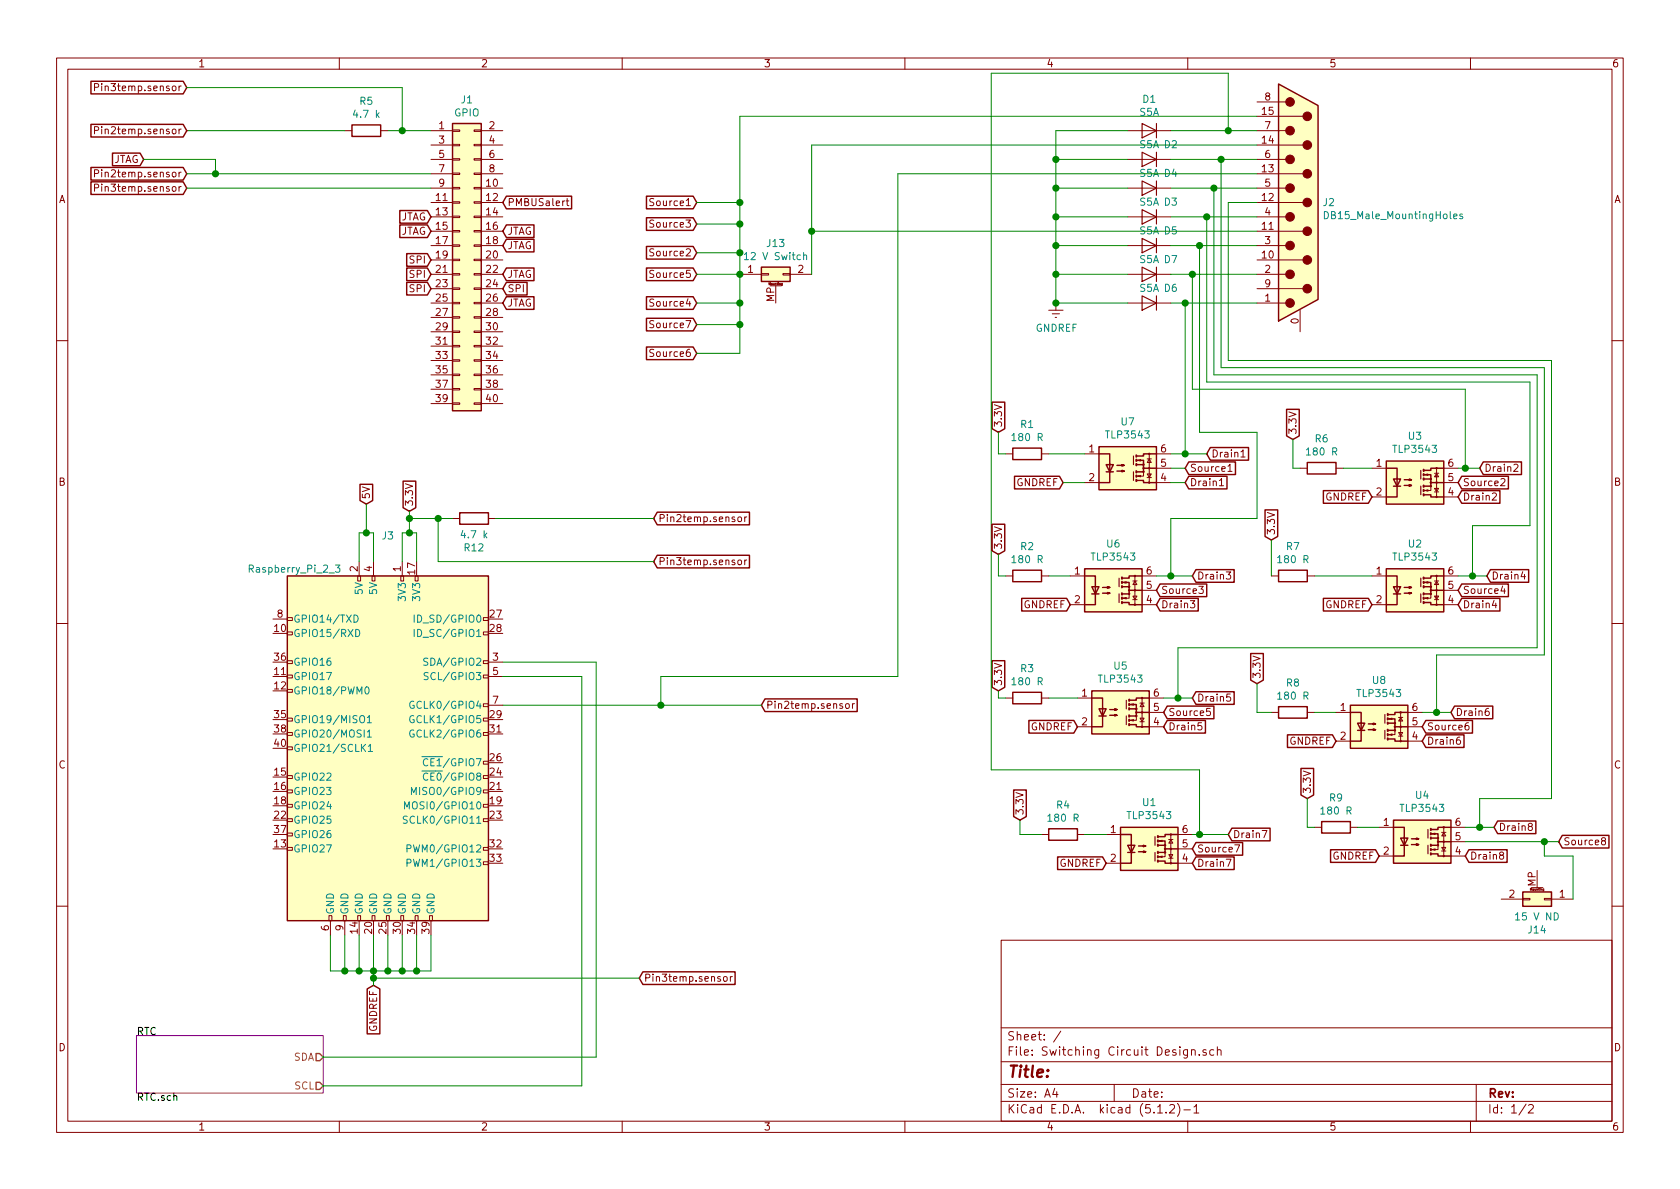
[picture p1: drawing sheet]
EESchema Schematic File Version 4
LIBS:Switching Circuit Design-cache
EELAYER 29 0
EELAYER END
$Descr A4 11693 8268
encoding utf-8
Sheet 1 2
Title ""
Date ""
Rev ""
Comp ""
Comment1 ""
Comment2 ""
Comment3 ""
Comment4 ""
$EndDescr
$Comp
L Connector:DB15_Male_MountingHoles J2
U 1 1
P 9050 1400
F 0 "J2" H 9204 1402 50  0000 L CNN
F 1 "DB15_Male_MountingHoles" H 9204 1311 50  0000 L CNN
F 2 "" H 9050 1400 50  0001 C CNN
F 3 " ~" H 9050 1400 50  0001 C CNN
	1    9050 1400
	1    0    0    -1  
$EndComp
$Comp
L Connector_Generic:Conn_02x20_Odd_Even J1
U 1 1
P 3200 1800
F 0 "J1" H 3250 2917 50  0000 C CNN
F 1 "GPIO" H 3250 2826 50  0000 C CNN
F 2 "" H 3200 1800 50  0001 C CNN
F 3 "~" H 3200 1800 50  0001 C CNN
	1    3200 1800
	1    0    0    -1  
$EndComp
$Comp
L Device:R R5
U 1 1
P 2550 900
F 0 "R5" V 2343 900 50  0000 C CNN
F 1 "4.7 k" V 2434 900 50  0000 C CNN
F 2 "" V 2480 900 50  0001 C CNN
F 3 "~" H 2550 900 50  0001 C CNN
	1    2550 900 
	0    1    1    0   
$EndComp
Wire Wire Line
	3000 900  2800 900 
Wire Wire Line
	2800 900  2800 600 
Connection ~ 2800 900 
Wire Wire Line
	2800 900  2700 900 
Text GLabel 1300 600  0    50   Input ~ 0
Pin3temp.sensor
Text GLabel 1300 1300 0    50   Input ~ 0
Pin3temp.sensor
Wire Wire Line
	1300 600  2800 600 
Wire Wire Line
	1300 900  2400 900 
Text GLabel 1300 1200 0    50   Input ~ 0
Pin2temp.sensor
Text GLabel 1300 900  0    50   Input ~ 0
Pin2temp.sensor
Text GLabel 3000 1800 0    50   Input ~ 0
SPI
Text GLabel 3000 1900 0    50   Input ~ 0
SPI
Text GLabel 3000 2000 0    50   Input ~ 0
SPI
Text GLabel 3500 2000 2    50   Input ~ 0
SPI
Text GLabel 1000 1100 0    50   Input ~ 0
JTAG
Text GLabel 3000 1500 0    50   Input ~ 0
JTAG
Text GLabel 3000 1600 0    50   Input ~ 0
JTAG
Text GLabel 3500 1700 2    50   Input ~ 0
JTAG
Text GLabel 3500 1900 2    50   Input ~ 0
JTAG
Text GLabel 3500 2100 2    50   Input ~ 0
JTAG
Wire Wire Line
	3000 1300 1300 1300
Wire Wire Line
	3000 1200 1500 1200
Wire Wire Line
	1500 1200 1500 1100
Wire Wire Line
	1500 1100 1000 1100
Connection ~ 1500 1200
Wire Wire Line
	1500 1200 1300 1200
Text GLabel 3500 1400 2    50   Input ~ 0
PMBUSalert
$Comp
L power:GNDREF #PWR0101
U 1 1
P 7350 2100
F 0 "#PWR0101" H 7350 1850 50  0001 C CNN
F 1 "GNDREF" H 7355 1927 50  0000 C CNN
F 2 "" H 7350 2100 50  0001 C CNN
F 3 "" H 7350 2100 50  0001 C CNN
	1    7350 2100
	1    0    0    -1  
$EndComp
$Comp
L Device:D D6
U 1 1
P 8000 1900
F 0 "D6" H 7850 2000 50  0000 C CNN
F 1 "S5A" H 8000 1600 50  0000 C CNN
F 2 "" H 8000 1900 50  0001 C CNN
F 3 "~" H 8000 1900 50  0001 C CNN
	1    8000 1900
	-1   0    0    1   
$EndComp
$Comp
L Device:D D5
U 1 1
P 8000 1700
F 0 "D5" H 7850 1600 50  0000 C CNN
F 1 "S5A" H 8000 1800 50  0000 C CNN
F 2 "" H 8000 1700 50  0001 C CNN
F 3 "~" H 8000 1700 50  0001 C CNN
	1    8000 1700
	-1   0    0    1   
$EndComp
$Comp
L Device:D D4
U 1 1
P 8000 1500
F 0 "D4" H 7850 1200 50  0000 C CNN
F 1 "S5A" H 8000 1400 50  0000 C CNN
F 2 "" H 8000 1500 50  0001 C CNN
F 3 "~" H 8000 1500 50  0001 C CNN
	1    8000 1500
	-1   0    0    1   
$EndComp
$Comp
L Device:D D3
U 1 1
P 8000 1300
F 0 "D3" H 7850 1400 50  0000 C CNN
F 1 "S5A" H 8000 1200 50  0000 C CNN
F 2 "" H 8000 1300 50  0001 C CNN
F 3 "~" H 8000 1300 50  0001 C CNN
	1    8000 1300
	-1   0    0    1   
$EndComp
$Comp
L Device:D D2
U 1 1
P 8000 1100
F 0 "D2" H 7850 1000 50  0000 C CNN
F 1 "S5A" H 8000 1000 50  0000 C CNN
F 2 "" H 8000 1100 50  0001 C CNN
F 3 "~" H 8000 1100 50  0001 C CNN
	1    8000 1100
	-1   0    0    1   
$EndComp
$Comp
L Device:D D1
U 1 1
P 8000 900
F 0 "D1" H 8000 684 50  0000 C CNN
F 1 "S5A" H 8000 775 50  0000 C CNN
F 2 "" H 8000 900 50  0001 C CNN
F 3 "~" H 8000 900 50  0001 C CNN
	1    8000 900 
	-1   0    0    1   
$EndComp
$Comp
L Device:D D7
U 1 1
P 8000 2100
F 0 "D7" H 7850 1800 50  0000 C CNN
F 1 "S5A" H 8000 2000 50  0000 C CNN
F 2 "" H 8000 2100 50  0001 C CNN
F 3 "~" H 8000 2100 50  0001 C CNN
	1    8000 2100
	-1   0    0    1   
$EndComp
Wire Wire Line
	7850 900  7350 900 
Wire Wire Line
	7350 900  7350 1100
Connection ~ 7350 1900
Wire Wire Line
	7350 1900 7350 2100
Connection ~ 7350 1700
Wire Wire Line
	7350 1700 7350 1900
Connection ~ 7350 1500
Wire Wire Line
	7350 1500 7350 1700
Wire Wire Line
	7850 1300 7350 1300
Connection ~ 7350 1300
Wire Wire Line
	7850 1100 7350 1100
Connection ~ 7350 1100
Wire Wire Line
	7350 1100 7350 1300
Wire Wire Line
	8750 1900 8300 1900
Wire Wire Line
	8750 1300 8450 1300
Wire Wire Line
	8750 1100 8500 1100
Wire Wire Line
	8750 900  8550 900 
$Comp
L Device:R R1
U 1 1
P 7150 3150
F 0 "R1" V 6943 3150 50  0000 C CNN
F 1 "180 R" V 7034 3150 50  0000 C CNN
F 2 "" V 7080 3150 50  0001 C CNN
F 3 "~" H 7150 3150 50  0001 C CNN
	1    7150 3150
	0    1    1    0   
$EndComp
$Comp
L Device:R R6
U 1 1
P 9200 3250
F 0 "R6" V 8993 3250 50  0000 C CNN
F 1 "180 R" V 9084 3250 50  0000 C CNN
F 2 "" V 9130 3250 50  0001 C CNN
F 3 "~" H 9200 3250 50  0001 C CNN
	1    9200 3250
	0    1    1    0   
$EndComp
$Comp
L Device:R R3
U 1 1
P 7150 4850
F 0 "R3" V 6943 4850 50  0000 C CNN
F 1 "180 R" V 7034 4850 50  0000 C CNN
F 2 "" V 7080 4850 50  0001 C CNN
F 3 "~" H 7150 4850 50  0001 C CNN
	1    7150 4850
	0    1    1    0   
$EndComp
$Comp
L Device:R R8
U 1 1
P 9000 4950
F 0 "R8" V 8793 4950 50  0000 C CNN
F 1 "180 R" V 8884 4950 50  0000 C CNN
F 2 "" V 8930 4950 50  0001 C CNN
F 3 "~" H 9000 4950 50  0001 C CNN
	1    9000 4950
	0    1    1    0   
$EndComp
$Comp
L Device:R R4
U 1 1
P 7400 5800
F 0 "R4" V 7193 5800 50  0000 C CNN
F 1 "180 R" V 7284 5800 50  0000 C CNN
F 2 "" V 7330 5800 50  0001 C CNN
F 3 "~" H 7400 5800 50  0001 C CNN
	1    7400 5800
	0    1    1    0   
$EndComp
$Comp
L Device:R R9
U 1 1
P 9300 5750
F 0 "R9" V 9093 5750 50  0000 C CNN
F 1 "180 R" V 9184 5750 50  0000 C CNN
F 2 "" V 9230 5750 50  0001 C CNN
F 3 "~" H 9300 5750 50  0001 C CNN
	1    9300 5750
	0    1    1    0   
$EndComp
Text GLabel 7400 3350 0    50   Input ~ 0
GNDREF
Text GLabel 9550 3450 0    50   Input ~ 0
GNDREF
Text GLabel 9550 4200 0    50   Input ~ 0
GNDREF
Text GLabel 7500 5050 0    50   Input ~ 0
GNDREF
Text GLabel 9300 5150 0    50   Input ~ 0
GNDREF
Text GLabel 7700 6000 0    50   Input ~ 0
GNDREF
Text GLabel 9600 5950 0    50   Input ~ 0
GNDREF
Text GLabel 8250 3350 2    50   Input ~ 0
Drain1
Text GLabel 10150 3350 2    50   Input ~ 0
Source2
Text GLabel 10150 4100 2    50   Input ~ 0
Source4
Text GLabel 8100 4950 2    50   Input ~ 0
Source5
Text GLabel 9900 5050 2    50   Input ~ 0
Source6
Text GLabel 8300 5900 2    50   Input ~ 0
Source7
Text GLabel 10850 5850 2    50   Input ~ 0
Source8
Text GLabel 10150 3450 2    50   Input ~ 0
Drain2
Text GLabel 10200 5950 2    50   Input ~ 0
Drain8
Text GLabel 10150 4200 2    50   Input ~ 0
Drain4
Text GLabel 8100 5050 2    50   Input ~ 0
Drain5
Text GLabel 8300 6000 2    50   Input ~ 0
Drain7
Text GLabel 9900 5150 2    50   Input ~ 0
Drain6
Text GLabel 8400 3150 2    50   Input ~ 0
Drain1
Text GLabel 10300 3250 2    50   Input ~ 0
Drain2
Wire Wire Line
	9550 4000 9150 4000
$Comp
L Device:R R7
U 1 1
P 9000 4000
F 0 "R7" V 8793 4000 50  0000 C CNN
F 1 "180 R" V 8884 4000 50  0000 C CNN
F 2 "" V 8930 4000 50  0001 C CNN
F 3 "~" H 9000 4000 50  0001 C CNN
	1    9000 4000
	0    1    1    0   
$EndComp
Text GLabel 10350 4000 2    50   Input ~ 0
Drain4
Text GLabel 10100 4950 2    50   Input ~ 0
Drain6
Text GLabel 10400 5750 2    50   Input ~ 0
Drain8
Text GLabel 8550 5800 2    50   Input ~ 0
Drain7
Text GLabel 8300 4850 2    50   Input ~ 0
Drain5
Text GLabel 3500 1600 2    50   Input ~ 0
JTAG
Text GLabel 9000 3050 1    50   Input ~ 0
3.3V
Wire Wire Line
	9000 3050 9000 3250
Wire Wire Line
	9000 3250 9050 3250
Text GLabel 6950 3000 1    50   Input ~ 0
3.3V
Text GLabel 8850 3750 1    50   Input ~ 0
3.3V
Text GLabel 6950 4800 1    50   Input ~ 0
3.3V
Text GLabel 8750 4750 1    50   Input ~ 0
3.3V
Text GLabel 7100 5700 1    50   Input ~ 0
3.3V
Text GLabel 9100 5550 1    50   Input ~ 0
3.3V
Wire Wire Line
	8850 3750 8850 4000
Wire Wire Line
	6950 4800 6950 4850
Wire Wire Line
	6950 4850 7000 4850
$Comp
L Connector_Generic_MountingPin:Conn_02x01_MountingPin J14
U 1 1
P 10750 6250
F 0 "J14" H 10800 6467 50  0000 C CNN
F 1 "15 V ND" H 10800 6376 50  0000 C CNN
F 2 "" H 10750 6250 50  0001 C CNN
F 3 "~" H 10750 6250 50  0001 C CNN
	1    10750 6250
	-1   0    0    1   
$EndComp
$Comp
L Connector_Generic_MountingPin:Conn_02x01_MountingPin J13
U 1 1
P 5350 1900
F 0 "J13" H 5400 2117 50  0000 C CNN
F 1 "12 V Switch" H 5400 2026 50  0000 C CNN
F 2 "" H 5350 1900 50  0001 C CNN
F 3 "~" H 5350 1900 50  0001 C CNN
	1    5350 1900
	1    0    0    -1  
$EndComp
Wire Wire Line
	6950 3000 6950 3150
Wire Wire Line
	6950 3150 7000 3150
Wire Wire Line
	8750 2100 8250 2100
Wire Wire Line
	7350 1500 7850 1500
Wire Wire Line
	7350 1900 7850 1900
Wire Wire Line
	7350 2100 7850 2100
Wire Wire Line
	7350 1700 7850 1700
Wire Wire Line
	8250 3150 8400 3150
Connection ~ 8250 2100
Wire Wire Line
	8250 2100 8150 2100
Wire Wire Line
	8300 2700 8300 1900
Connection ~ 8300 1900
Wire Wire Line
	8300 1900 8150 1900
Wire Wire Line
	8350 1700 8150 1700
Wire Wire Line
	8750 1700 8350 1700
Connection ~ 8350 1700
Wire Wire Line
	8350 3000 8350 1700
Wire Wire Line
	8750 3000 8350 3000
Wire Wire Line
	8750 3600 8750 3000
Wire Wire Line
	10700 4500 10700 2600
Wire Wire Line
	10700 2600 8450 2600
Wire Wire Line
	8450 2600 8450 1300
Connection ~ 8450 1300
Wire Wire Line
	8450 1300 8150 1300
Wire Wire Line
	8150 1500 8400 1500
Wire Wire Line
	10650 3650 10650 2650
Wire Wire Line
	10650 2650 8400 2650
Wire Wire Line
	8400 2650 8400 1500
Connection ~ 8400 1500
Wire Wire Line
	8400 1500 8750 1500
Wire Wire Line
	10750 4550 10750 2550
Wire Wire Line
	10750 2550 8500 2550
Wire Wire Line
	8500 2550 8500 1100
Connection ~ 8500 1100
Wire Wire Line
	8500 1100 8150 1100
Wire Wire Line
	8350 5350 6900 5350
Wire Wire Line
	6900 500  8550 500 
Wire Wire Line
	8550 500  8550 900 
Connection ~ 8550 900 
Wire Wire Line
	8550 900  8150 900 
Text GLabel 8250 3250 2    50   Input ~ 0
Source1
Connection ~ 7350 2100
Wire Wire Line
	7350 1300 7350 1500
$Comp
L Relay_SolidState:TLP3543 U7
U 1 1
P 7850 3250
F 0 "U7" H 7850 3575 50  0000 C CNN
F 1 "TLP3543" H 7850 3484 50  0000 C CNN
F 2 "Package_DIP:DIP-6_W7.62mm" H 7850 2950 50  0001 C CNN
F 3 "https://toshiba.semicon-storage.com/info/docget.jsp?did=12660&prodName=TLP3543" H 7850 3250 50  0001 C CNN
	1    7850 3250
	1    0    0    -1  
$EndComp
$Comp
L Connector:Raspberry_Pi_2_3 J3
U 1 1
P 2700 5200
F 0 "J3" H 2700 6681 50  0000 C CNN
F 1 "Raspberry_Pi_2_3" H 2050 6450 50  0000 C CNN
F 2 "" H 2700 5200 50  0001 C CNN
F 3 "https://www.raspberrypi.org/documentation/hardware/raspberrypi/schematics/rpi_SCH_3bplus_1p0_reduced.pdf" H 2700 5200 50  0001 C CNN
	1    2700 5200
	1    0    0    -1  
$EndComp
$Sheet
S 950  7200 1300 400 
U 5D746D9A
F0 "RTC" 50
F1 "RTC.sch" 50
$EndSheet
$Comp
L Relay_SolidState:TLP3543 U3
U 1 1
P 9850 3350
F 0 "U3" H 9850 3675 50  0000 C CNN
F 1 "TLP3543" H 9850 3584 50  0000 C CNN
F 2 "Package_DIP:DIP-6_W7.62mm" H 9850 3050 50  0001 C CNN
F 3 "https://toshiba.semicon-storage.com/info/docget.jsp?did=12660&prodName=TLP3543" H 9850 3350 50  0001 C CNN
	1    9850 3350
	1    0    0    -1  
$EndComp
$Comp
L Relay_SolidState:TLP3543 U4
U 1 1
P 9900 5850
F 0 "U4" H 9900 6175 50  0000 C CNN
F 1 "TLP3543" H 9900 6084 50  0000 C CNN
F 2 "Package_DIP:DIP-6_W7.62mm" H 9900 5550 50  0001 C CNN
F 3 "https://toshiba.semicon-storage.com/info/docget.jsp?did=12660&prodName=TLP3543" H 9900 5850 50  0001 C CNN
	1    9900 5850
	1    0    0    -1  
$EndComp
$Comp
L Relay_SolidState:TLP3543 U5
U 1 1
P 7800 4950
F 0 "U5" H 7800 5275 50  0000 C CNN
F 1 "TLP3543" H 7800 5184 50  0000 C CNN
F 2 "Package_DIP:DIP-6_W7.62mm" H 7800 4650 50  0001 C CNN
F 3 "https://toshiba.semicon-storage.com/info/docget.jsp?did=12660&prodName=TLP3543" H 7800 4950 50  0001 C CNN
	1    7800 4950
	1    0    0    -1  
$EndComp
$Comp
L Relay_SolidState:TLP3543 U8
U 1 1
P 9600 5050
F 0 "U8" H 9600 5375 50  0000 C CNN
F 1 "TLP3543" H 9600 5284 50  0000 C CNN
F 2 "Package_DIP:DIP-6_W7.62mm" H 9600 4750 50  0001 C CNN
F 3 "https://toshiba.semicon-storage.com/info/docget.jsp?did=12660&prodName=TLP3543" H 9600 5050 50  0001 C CNN
	1    9600 5050
	1    0    0    -1  
$EndComp
$Comp
L Relay_SolidState:TLP3543 U1
U 1 1
P 8000 5900
F 0 "U1" H 8000 6225 50  0000 C CNN
F 1 "TLP3543" H 8000 6134 50  0000 C CNN
F 2 "Package_DIP:DIP-6_W7.62mm" H 8000 5600 50  0001 C CNN
F 3 "https://toshiba.semicon-storage.com/info/docget.jsp?did=12660&prodName=TLP3543" H 8000 5900 50  0001 C CNN
	1    8000 5900
	1    0    0    -1  
$EndComp
$Comp
L Relay_SolidState:TLP3543 U2
U 1 1
P 9850 4100
F 0 "U2" H 9850 4425 50  0000 C CNN
F 1 "TLP3543" H 9850 4334 50  0000 C CNN
F 2 "Package_DIP:DIP-6_W7.62mm" H 9850 3800 50  0001 C CNN
F 3 "https://toshiba.semicon-storage.com/info/docget.jsp?did=12660&prodName=TLP3543" H 9850 4100 50  0001 C CNN
	1    9850 4100
	1    0    0    -1  
$EndComp
Wire Wire Line
	7550 3150 7300 3150
Wire Wire Line
	7550 3350 7400 3350
Wire Wire Line
	8150 3150 8250 3150
Connection ~ 8250 3150
Wire Wire Line
	8250 3250 8150 3250
Wire Wire Line
	8250 3350 8150 3350
Wire Wire Line
	8300 2700 10200 2700
Wire Wire Line
	10200 2700 10200 3250
Wire Wire Line
	10150 3250 10200 3250
Connection ~ 10200 3250
Wire Wire Line
	10200 3250 10300 3250
Wire Wire Line
	6900 5350 6900 500 
$Comp
L Device:R R2
U 1 1
P 7150 4000
F 0 "R2" V 6943 4000 50  0000 C CNN
F 1 "180 R" V 7034 4000 50  0000 C CNN
F 2 "" V 7080 4000 50  0001 C CNN
F 3 "~" H 7150 4000 50  0001 C CNN
	1    7150 4000
	0    1    1    0   
$EndComp
Text GLabel 7450 4200 0    50   Input ~ 0
GNDREF
Text GLabel 8050 4100 2    50   Input ~ 0
Source3
Text GLabel 8300 4000 2    50   Input ~ 0
Drain3
Text GLabel 6950 3850 1    50   Input ~ 0
3.3V
Wire Wire Line
	6950 3850 6950 4000
Wire Wire Line
	6950 4000 7000 4000
$Comp
L Relay_SolidState:TLP3543 U6
U 1 1
P 7750 4100
F 0 "U6" H 7750 4425 50  0000 C CNN
F 1 "TLP3543" H 7750 4334 50  0000 C CNN
F 2 "Package_DIP:DIP-6_W7.62mm" H 7750 3800 50  0001 C CNN
F 3 "https://toshiba.semicon-storage.com/info/docget.jsp?did=12660&prodName=TLP3543" H 7750 4100 50  0001 C CNN
	1    7750 4100
	1    0    0    -1  
$EndComp
Text GLabel 8050 4200 2    50   Input ~ 0
Drain3
Wire Wire Line
	7450 4000 7300 4000
Wire Wire Line
	8050 4000 8150 4000
Wire Wire Line
	8150 3600 8150 4000
Wire Wire Line
	8150 3600 8750 3600
Connection ~ 8150 4000
Wire Wire Line
	8150 4000 8300 4000
Wire Wire Line
	10650 3650 10250 3650
Wire Wire Line
	10250 3650 10250 4000
Wire Wire Line
	10250 4000 10150 4000
Wire Wire Line
	10350 4000 10250 4000
Connection ~ 10250 4000
Wire Wire Line
	9550 3250 9350 3250
Wire Wire Line
	7500 4850 7300 4850
Wire Wire Line
	8300 4850 8200 4850
Wire Wire Line
	8200 4500 8200 4850
Wire Wire Line
	8200 4500 10700 4500
Connection ~ 8200 4850
Wire Wire Line
	8200 4850 8100 4850
Wire Wire Line
	9100 5550 9100 5750
Wire Wire Line
	9100 5750 9150 5750
Wire Wire Line
	9600 5750 9450 5750
Wire Wire Line
	8750 4750 8750 4950
Wire Wire Line
	8750 4950 8850 4950
Wire Wire Line
	9150 4950 9300 4950
Wire Wire Line
	10100 4950 10000 4950
Wire Wire Line
	10000 4550 10000 4950
Wire Wire Line
	10000 4550 10750 4550
Connection ~ 10000 4950
Wire Wire Line
	10000 4950 9900 4950
Wire Wire Line
	10400 5750 10300 5750
Wire Wire Line
	7550 5800 7700 5800
Wire Wire Line
	7100 5700 7100 5800
Wire Wire Line
	7100 5800 7250 5800
Wire Wire Line
	8350 5350 8350 5800
Wire Wire Line
	8300 5800 8350 5800
Connection ~ 8350 5800
Wire Wire Line
	8350 5800 8550 5800
Wire Wire Line
	3000 6500 3000 6750
Wire Wire Line
	3000 6750 2900 6750
Wire Wire Line
	2300 6750 2300 6500
Wire Wire Line
	2400 6500 2400 6750
Connection ~ 2400 6750
Wire Wire Line
	2400 6750 2300 6750
Wire Wire Line
	2500 6500 2500 6750
Connection ~ 2500 6750
Wire Wire Line
	2500 6750 2400 6750
Wire Wire Line
	2600 6500 2600 6750
Connection ~ 2600 6750
Wire Wire Line
	2600 6750 2500 6750
Wire Wire Line
	2700 6500 2700 6750
Connection ~ 2700 6750
Wire Wire Line
	2700 6750 2600 6750
Wire Wire Line
	2800 6500 2800 6750
Connection ~ 2800 6750
Wire Wire Line
	2800 6750 2700 6750
Wire Wire Line
	2900 6500 2900 6750
Connection ~ 2900 6750
Wire Wire Line
	2900 6750 2800 6750
Wire Wire Line
	2800 3900 2800 3700
Wire Wire Line
	2800 3700 2850 3700
Wire Wire Line
	2900 3700 2900 3900
Wire Wire Line
	2500 3900 2500 3700
Wire Wire Line
	2500 3700 2550 3700
Wire Wire Line
	2600 3700 2600 3900
Text GLabel 2850 3550 1    50   Input ~ 0
3.3V
Wire Wire Line
	2850 3550 2850 3600
Connection ~ 2850 3700
Wire Wire Line
	2850 3700 2900 3700
Text GLabel 2550 3500 1    50   Input ~ 0
5V
Wire Wire Line
	2550 3500 2550 3700
Connection ~ 2550 3700
Wire Wire Line
	2550 3700 2600 3700
Text GLabel 2600 6850 3    50   Input ~ 0
GNDREF
Wire Wire Line
	2600 6750 2600 6800
$Comp
L Device:R R12
U 1 1
P 3300 3600
F 0 "R12" V 3093 3600 50  0000 C CNN
F 1 "4.7 k" V 3184 3600 50  0000 C CNN
F 2 "" V 3230 3600 50  0001 C CNN
F 3 "~" H 3300 3600 50  0001 C CNN
	1    3300 3600
	0    -1   -1   0   
$EndComp
Wire Wire Line
	3050 3600 3050 3900
Wire Wire Line
	3050 3600 3150 3600
Text GLabel 4550 3900 2    50   Input ~ 0
Pin3temp.sensor
Text GLabel 4550 3600 2    50   Input ~ 0
Pin2temp.sensor
Wire Wire Line
	3050 3600 2850 3600
Connection ~ 3050 3600
Connection ~ 2850 3600
Wire Wire Line
	2850 3600 2850 3700
Text GLabel 5300 4900 2    50   Input ~ 0
Pin2temp.sensor
Text GLabel 4450 6800 2    50   Input ~ 0
Pin3temp.sensor
Wire Wire Line
	2600 6800 4450 6800
Connection ~ 2600 6800
Wire Wire Line
	2600 6800 2600 6850
Text HLabel 2250 7350 0    50   Input ~ 0
SDA
Text HLabel 2250 7550 0    50   Input ~ 0
SCL
Wire Wire Line
	3500 4600 4150 4600
Wire Wire Line
	4150 4600 4150 7350
Wire Wire Line
	4150 7350 2250 7350
Wire Wire Line
	3500 4700 4050 4700
Wire Wire Line
	4050 4700 4050 7550
Wire Wire Line
	4050 7550 2250 7550
Wire Wire Line
	8750 1400 8550 1400
Wire Wire Line
	8550 1400 8550 2500
Wire Wire Line
	8550 2500 10800 2500
Wire Wire Line
	10800 2500 10800 5550
Wire Wire Line
	10800 5550 10300 5550
Wire Wire Line
	10300 5550 10300 5750
Connection ~ 10300 5750
Wire Wire Line
	10300 5750 10200 5750
Wire Wire Line
	3500 4900 4600 4900
Wire Wire Line
	10850 5850 10750 5850
Wire Wire Line
	10950 6250 10950 5950
Wire Wire Line
	10950 5950 10750 5950
Wire Wire Line
	10750 5950 10750 5850
Connection ~ 10750 5850
Wire Wire Line
	10750 5850 10200 5850
Wire Wire Line
	3050 3900 4550 3900
Wire Wire Line
	8250 3150 8250 2100
Text GLabel 4850 2250 0    50   Input ~ 0
Source7
Text GLabel 4850 2450 0    50   Input ~ 0
Source6
Text GLabel 4850 1900 0    50   Input ~ 0
Source5
Text GLabel 4850 2100 0    50   Input ~ 0
Source4
Text GLabel 4850 1400 0    50   Input ~ 0
Source1
Text GLabel 4850 1750 0    50   Input ~ 0
Source2
Text GLabel 4850 1550 0    50   Input ~ 0
Source3
Wire Wire Line
	4850 1400 5150 1400
Wire Wire Line
	5150 1400 5150 1550
Wire Wire Line
	5150 2450 4850 2450
Connection ~ 5150 1900
Wire Wire Line
	5150 1900 5150 2100
Wire Wire Line
	4850 2250 5150 2250
Connection ~ 5150 2250
Wire Wire Line
	5150 2250 5150 2450
Wire Wire Line
	4850 2100 5150 2100
Connection ~ 5150 2100
Wire Wire Line
	5150 2100 5150 2250
Wire Wire Line
	4850 1900 5150 1900
Wire Wire Line
	4850 1750 5150 1750
Connection ~ 5150 1750
Wire Wire Line
	5150 1750 5150 1900
Wire Wire Line
	4850 1550 5150 1550
Connection ~ 5150 1550
Wire Wire Line
	5150 1550 5150 1750
Wire Wire Line
	8750 800  5150 800 
Wire Wire Line
	5150 800  5150 1400
Connection ~ 5150 1400
Wire Wire Line
	8750 1000 5650 1000
Wire Wire Line
	5650 1000 5650 1600
Wire Wire Line
	8750 1200 6250 1200
Wire Wire Line
	6250 1200 6250 4700
Wire Wire Line
	6250 4700 4600 4700
Wire Wire Line
	4600 4700 4600 4900
Connection ~ 4600 4900
Wire Wire Line
	4600 4900 5300 4900
Wire Wire Line
	3450 3600 4550 3600
Wire Wire Line
	8750 1600 5650 1600
Connection ~ 5650 1600
Wire Wire Line
	5650 1600 5650 1900
$EndSCHEMATC
